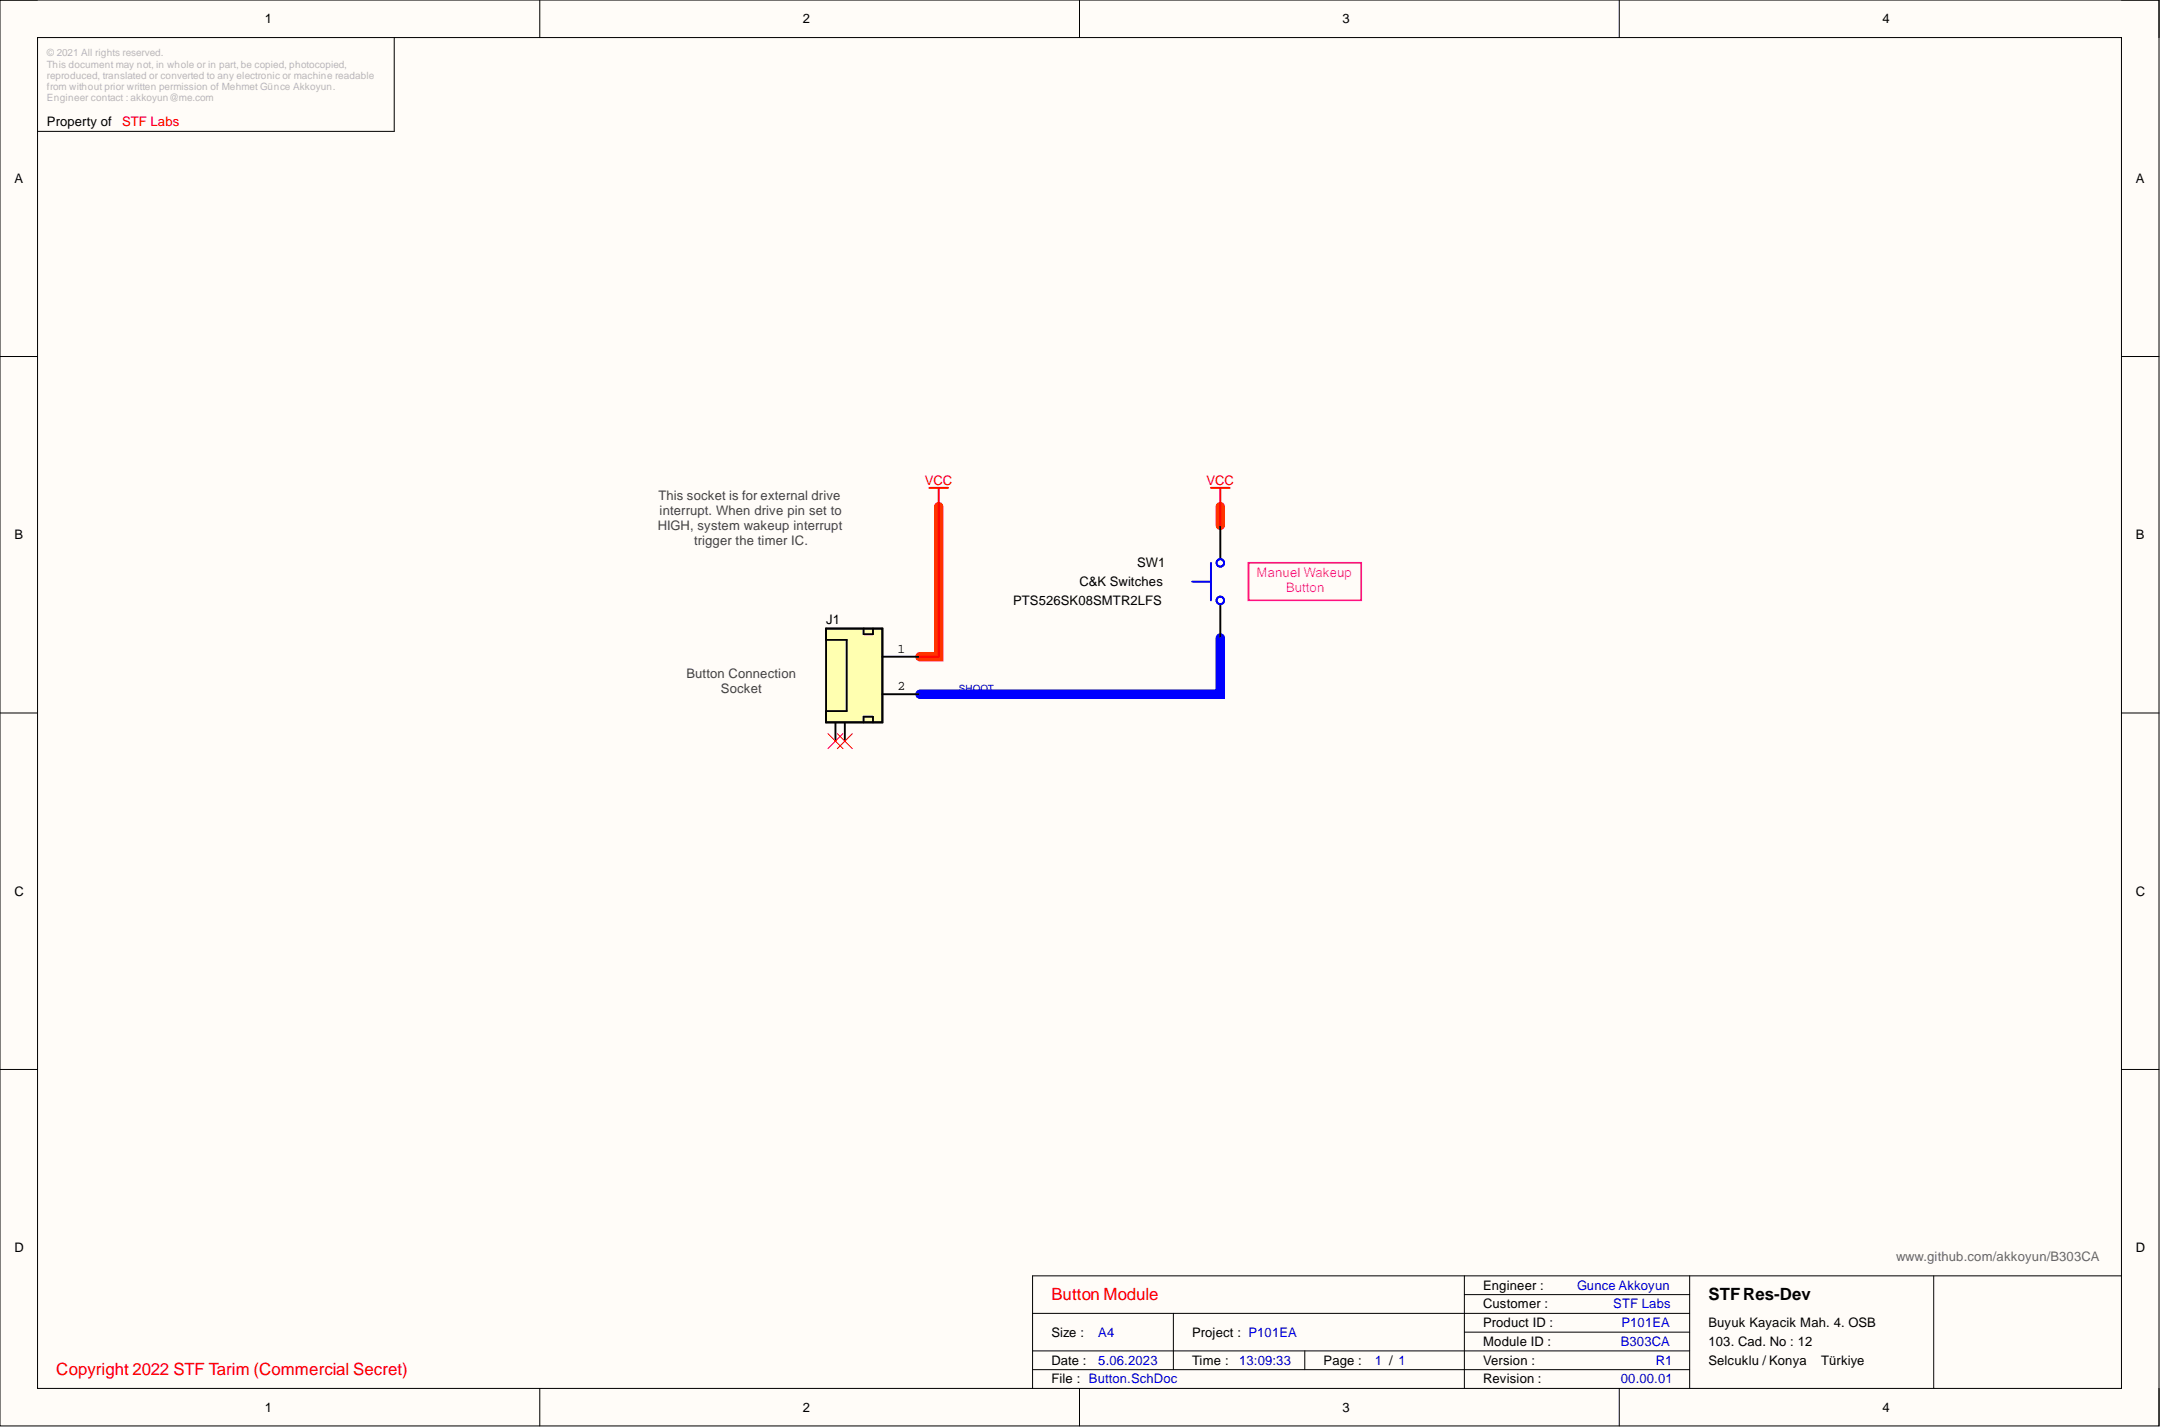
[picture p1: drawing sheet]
<svg xmlns="http://www.w3.org/2000/svg" width="292mm" height="193mm" viewBox="0 0 292 193" stroke-linecap="round" stroke-linejoin="round" font-family="sans-serif">
<path d="M0 0h291.8v192.7h-291.8z" fill-rule="evenodd" fill="#fffcf8"/>
<path d="M0 0h291.8v192.7h-291.8z" fill="none" stroke="#000" stroke-width=".14"/>
<path d="M5.1 5.1h281.7v182.5h-281.7z" fill-rule="evenodd" fill="#fffcf8"/>
<g fill="none" stroke="#000" stroke-width=".14">
<path d="M0 0h5.1M5.1 5.1h281.7v182.5h-281.7zM53.3 5.1v12.7h-48.2M73 0v5.1M145.9 0v5.1M218.9 0v5.1M286.8 0h5v5.1M0 48.2h5.1M286.8 48.2h5M0 96.3h5.1M286.8 96.3h5M0 144.5h5.1"/>
<path d="M286.8 144.5h5M139.6 177.5h88.8M158.6 177.5v7.6M197.9 174.9h30.5M197.9 172.4v15.2M228.4 172.4v15.2M261.4 172.4v15.2M286.8 172.4h-147.2v15.2M73 187.6v5.1M139.6 182.6h88.8M139.6 185.1h88.8M145.9 187.6v5.1"/>
<path d="M176.4 182.6v2.5M197.9 180h30.5M218.9 187.6v5.1M291.8 187.6v5.1"/>
</g>
<path d="M126.9 68.5v20.2h-2.6M164.9 68.5v2.5" fill="none" stroke="#f30" stroke-width="1.3"/>
<path d="M164.9 86.2v7.6h-40.6" fill="none" stroke="#00f" stroke-width="1.3"/>
<path d="M168.8 76.1h15.2v5h-15.2z" fill="none" stroke="#f0f" stroke-width=".25"/>
<path d="M125.6 65.9h2.6M126.9 65.9v2.6M163.7 65.9h2.5M164.9 65.9v2.6" fill="none" stroke="#f00" stroke-width=".25"/>
<path d="M112.9 97.6v2.6M114.2 97.6v2.6" fill="none" stroke="#000" stroke-width=".25"/>
<path d="M111.7 84.9h7.6v12.7h-7.6z" fill-rule="evenodd" fill="#ffffb0"/>
<path d="M164.9 71v4.6M111.7 84.9h7.6v12.7h-7.6zM111.7 84.9h7.6v12.7h-7.6v-1.5h2.7v-9.6h-2.7zM116.7 84.9v.8h1.3v-.8M116.7 97.6v-.7h1.3v.7M119.3 88.7h5M119.3 93.8h5M164.9 81.6v4.6" fill="none" stroke="#000" stroke-width=".25"/>
<g fill="none" stroke="#00f" stroke-width=".25">
<path d="M161.1 78.6h2.6M163.7 76.1v5M164.9 86.2v7.6h-40.6"/>
<circle cx="164.9" cy="76.1" r=".51"/>
<circle cx="164.9" cy="81.1" r=".51"/>
</g>
<path d="M126.9 68.5v20.2h-2.6M164.9 68.5v2.5" fill="none" stroke="#f00" stroke-width=".25"/>
<path d="M111.9 99.1l2 2.1M113.2 99.1l2 2.1M113.9 99.1l-2 2.1M115.2 99.1l-2 2.1" fill="none" stroke="#f00" stroke-width=".14"/>
<g font-size="2.3" fill="#f00">
<text x="142.1" y="175.7">Button Module</text>
<text x="7.6" y="185.8">Copyright 2022 STF Tarim (Commercial Secret)</text>
</g>
<text font-size="2.3" x="230.9" y="175.7">STFRes-Dev</text>
<g font-size="1.8">
<text x="35.8" y="3.1">1</text>
<text x="108.5" y="3.1">2</text>
<text x="181.4" y="3.1">3</text>
<text x="254.4" y="3.1">4</text>
<text x="6.3" y="17.1">Property of</text>
<text x="1.9" y="24.7">A</text>
<text x="288.7" y="24.7">A</text>
<text x="1.9" y="72.9">B</text>
<text x="153.7" y="76.7">SW1</text>
<text x="288.7" y="72.9">B</text>
<text x="136.9" y="81.7">PTS526SK08SMTR2LFS</text>
<text x="145.9" y="79.2">C&amp;K Switches</text>
<text x="111.7" y="84.3">J1</text>
<text x="121.3" y="88.2">1</text>
<text x="121.3" y="93.3">2</text>
<text x="1.9" y="121">C</text>
<text x="288.7" y="121">C</text>
<text x="1.9" y="169.2">D</text>
<text x="288.7" y="169.2">D</text>
<text x="200.5" y="174.3">Engineer :</text>
<text x="200.5" y="176.8">Customer :</text>
<text x="200.5" y="179.3">Product ID :</text>
<text x="230.9" y="179.3">Buyuk Kayacik Mah. 4. OSB</text>
<text x="142.1" y="184.4">Date :</text>
<text x="142.1" y="180.6">Size :</text>
<text x="161.1" y="184.4">Time :</text>
<text x="161.1" y="180.6">Project : P101EA</text>
<text x="178.9" y="184.4">Page :</text>
<text x="200.5" y="181.9">Module ID :</text>
<text x="200.5" y="184.4">Version :</text>
<text x="230.9" y="181.9">103. Cad. No : 12</text>
<text x="230.9" y="184.4">Selcuklu / Konya</text>
<text x="246.2" y="184.4">Türkiye</text>
<text x="35.8" y="190.7">1</text>
<text x="108.5" y="190.7">2</text>
<text x="142.1" y="186.9">File : Button.SchDoc</text>
<text x="181.4" y="190.7">3</text>
<text x="200.5" y="186.9">Revision :</text>
<text x="254.4" y="190.7">4</text>
</g>
<g font-size="1.8" fill="#f00">
<text x="16.5" y="17.1">STF Labs</text>
<text x="125" y="65.5">VCC</text>
<text x="163.1" y="65.5">VCC</text>
</g>
<g font-size="1.8" fill="#434343">
<text x="88.9" y="71.6">HIGH, system wakeup interrupt</text>
<text x="89" y="67.5">This socket is for external drive</text>
<text x="89.2" y="69.6">interrupt. When drive pin set to</text>
<text x="93.8" y="73.6">trigger the timer IC.</text>
<text x="92.8" y="91.6">Button Connection</text>
<text x="97.4" y="93.6">Socket</text>
</g>
<g font-size="1.8" fill="#f0f">
<text x="169.9" y="77.9">Manuel Wakeup</text>
<text x="173.8" y="80">Button</text>
</g>
<text font-size="1.8" fill="#666" x="256.3" y="170.5">www.github.com/akkoyun/B303CA</text>
<g font-size="1.8" fill="#00f">
<text x="213.2" y="174.3">Gunce Akkoyun</text>
<text x="218.1" y="176.8">STF Labs</text>
<text x="219.2" y="179.3">P101EA</text>
<text x="148.5" y="184.4">5.06.2023</text>
<text x="148.5" y="180.6">A4</text>
<text x="167.5" y="184.4">13:09:33</text>
<text x="185.8" y="184.4">1 / 1</text>
<text x="219.1" y="181.9">B303CA</text>
<text x="223.8" y="184.4">R1</text>
<text x="219.1" y="186.9">00.00.01</text>
</g>
<g font-size="1.4" fill="#b7b7b7">
<text x="6.3" y="7.6">© 2021 All rights reserved.</text>
<text x="6.3" y="9.1">This document may not, in whole or in part, be copied, photocopied,</text>
<text x="6.3" y="10.7">reproduced, translated or converted to any electronic or machine readable</text>
<text x="6.3" y="12.2">from without prior written permission of Mehmet Günce Akkoyun.</text>
<text x="6.3" y="13.7">Engineer contact : akkoyun@me.com</text>
</g>
<text font-size="1.4" fill="#00f" x="129.6" y="93.6">SHOOT</text>
</svg>
